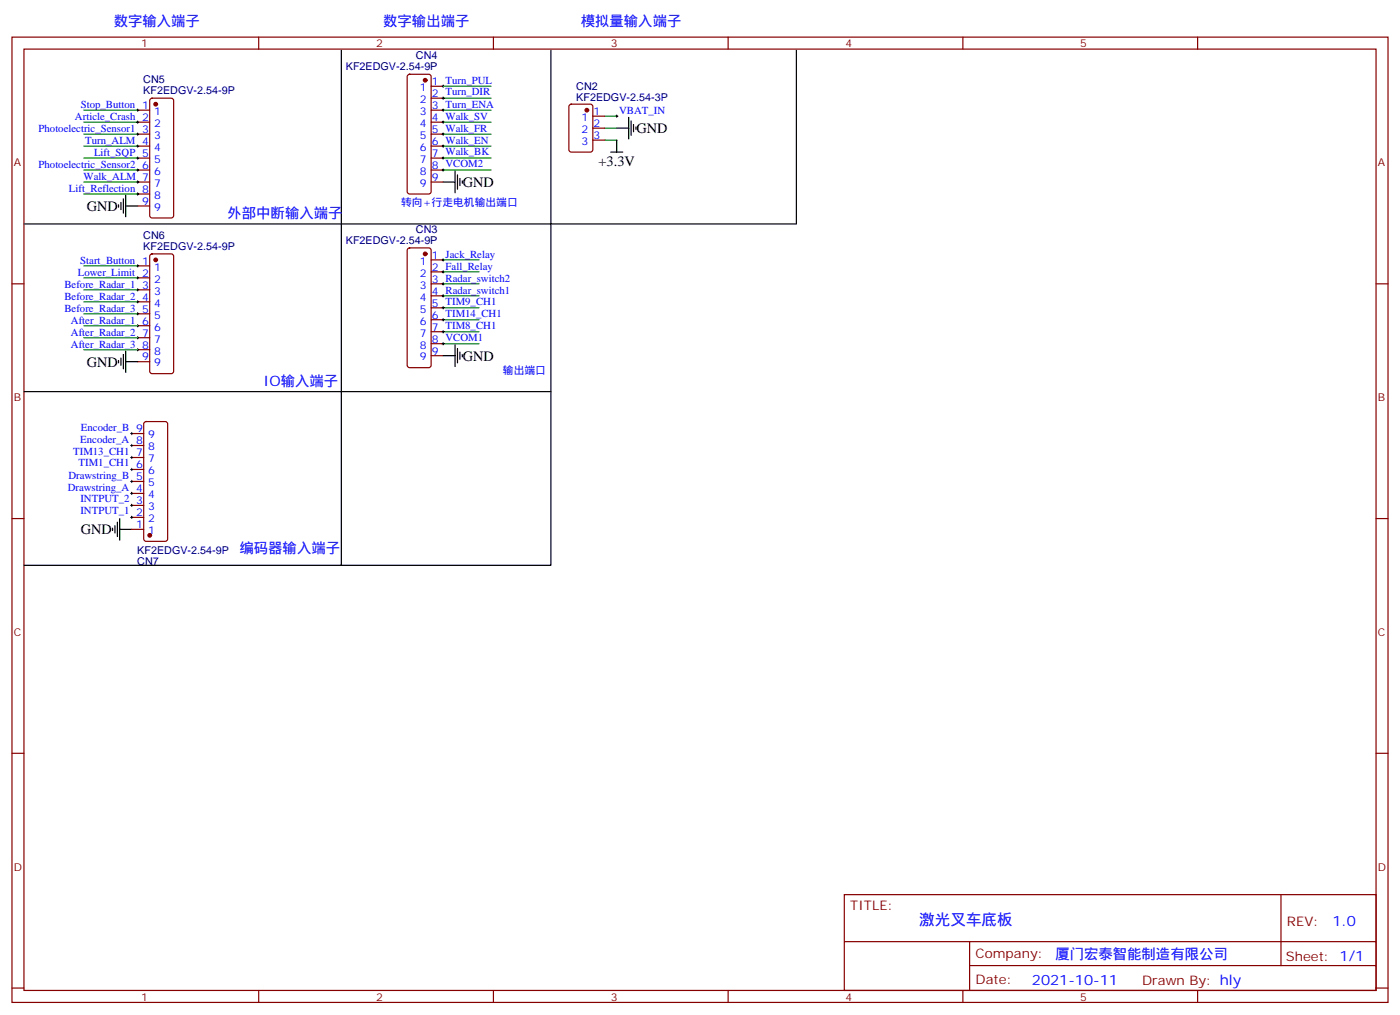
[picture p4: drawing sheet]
<svg xmlns="http://www.w3.org/2000/svg" width="412mm" height="299mm" viewBox="0 0 412 299" stroke-linecap="round" stroke-linejoin="round" font-family="sans-serif">
<g fill="none" stroke="#870000" stroke-width=".35">
<path d="M3.5 10.9h405.4v284.4h-405.4zM7.1 14.5h398.2v277.2h-398.2zM76.2 10.9v3.6M145.3 10.9v3.6M214.5 10.9v3.6M283.6 10.9v3.6M352.8 10.9v3.6M40.6 32.5h3.5M40.6 36h3.5M40.6 39.5h3.5M44.3 29.1l.5-.2h5.6l.5 .2 .3 .5v33.9l-.3 .5-.5 .2h-5.6l-.5-.2-.2-.5v-33.9zM120.2 22.1l.4-.2h5.7l.5 .2 .2 .5v33.8l-.2 .5-.5 .2h-5.7l-.4-.2-.3-.5v-33.8z"/>
<path d="M127 25.4h3.5M127 28.9h3.5M127 32.5h3.5M127 36h3.5M127 39.5h3.5M167.8 30.9l.5-.2h5.6l.7 .4v13l-.4 .6-5.9 .1-.7-.5v-12.9zM174.6 34.2h3.6M174.6 37.7h3.6M40.6 43h3.5M40.6 46.6h3.5M40.6 50.1h3.5M40.6 53.6h3.5"/>
<path d="M40.6 57.1h3.5M127 43h3.5M127 46.6h3.5M127 50.1h3.5M127 53.6h3.5M174.6 41.3h3.6M40.6 60.7h3.5M40.6 78.3h3.5M44.3 75l.5-.2h5.6l.5 .2 .3 .5v33.9l-.3 .5-.5 .2h-5.6l-.5-.3-.2-.4v-33.9zM120.2 73.2l.4-.2h5.7l.5 .2 .2 .5v33.9l-.2 .5-.5 .2h-5.7l-.4-.2-.3-.5v-33.9zM127 76.6h3.5M3.5 83.6h3.6"/>
<path d="M40.6 81.8h3.5M40.6 85.4h3.5M40.6 88.9h3.5M40.6 92.4h3.5M40.6 96h3.5M40.6 99.5h3.5M127 83.6h3.5M127 80.1h3.5M127 87.1h3.5M127 90.7h3.5M127 94.2h3.5M127 97.7h3.5"/>
<path d="M405.3 83.6h3.6M40.6 103h3.5M40.6 106.5h3.5M127 101.2h3.5M127 104.8h3.5M38.8 138.3h3.5M38.8 134.8h3.5M38.8 131.2h3.5M38.8 127.7h3.5M42.6 124.4l.4-.2h5.7l.5 .2 .2 .5v33.8l-.2 .5-.5 .3h-5.7l-.5-.3-.2-.5v-33.8zM3.5 152.8h3.6M38.8 155.9h3.5"/>
<path d="M38.8 152.4h3.5M38.8 148.9h3.5M38.8 145.3h3.5M38.8 141.8h3.5M405.3 152.8h3.6M3.5 221.9h3.6M405.3 221.9h3.6M248.7 263.5h156.6v28.2h-156.6zM248.7 277.4h156.5M285.6 277.4v14.1M377.3 263.5v20.9M3.5 291h3.6"/>
<path d="M76.2 291.7v3.6M145.3 291.7v3.6M214.5 291.7v3.6M283.6 291.7v3.6M285.6 284.4h119.6M352.8 291.7v3.6M405.3 291h3.6"/>
</g>
<g fill="#870000" stroke="#870000" stroke-width=".35">
<circle cx="125.2" cy="23.6" r=".53"/>
<circle cx="125.2" cy="74.8" r=".53"/>
<circle cx="45.9" cy="30.7" r=".53"/>
<circle cx="45.9" cy="76.6" r=".53"/>
<circle cx="44.1" cy="157.7" r=".53"/>
<circle cx="172.9" cy="32.5" r=".53"/>
</g>
<g fill="none" stroke="#000" stroke-width=".29">
<path d="M40.2 32.5h.7M40.2 39.5h.7M40.2 36h.7M40.6 32.1v.7M40.6 35.6v.7M40.6 39.2v.7M130.2 25.4h.7M130.2 28.9h.7M130.2 32.5h.7M130.2 39.5h.7M130.2 36h.7M130.5 25v.8"/>
<path d="M130.5 28.6v.7M130.5 32.1v.7M130.5 35.6v.7M130.5 39.2v.7M181.3 34.2h.7M181.7 33.9v.7M40.2 43h.7M40.2 46.6h.7M40.2 50.1h.7M40.2 57.1h.7M40.2 53.6h.7M40.6 42.7v.7"/>
<path d="M40.6 46.2v.7M40.6 49.7v.7M40.6 53.3v.7M40.6 56.8v.7M130.2 43h.7M130.2 46.6h.7M130.2 50.1h.7M130.5 42.7v.7M130.5 46.2v.7M130.5 49.7v.7M40.2 78.3h.7M40.6 78v.7"/>
<path d="M130.2 76.6h.7M130.5 76.2v.7M130.5 79.7v.7M40.2 81.8h.7M40.2 85.4h.7M40.2 88.9h.7M40.2 92.4h.7M40.2 96h.7M40.2 99.5h.7M40.6 81.5v.7M40.6 85v.7M40.6 88.5v.8"/>
<path d="M40.6 92.1v.7M40.6 95.6v.7M40.6 99.1v.7M130.2 80.1h.7M130.2 90.7h.7M130.2 94.2h.7M130.2 97.7h.7M130.2 83.6h.7M130.2 87.1h.7M130.5 83.3v.7M130.5 86.8v.7M130.5 90.3v.7"/>
<path d="M130.5 93.8v.7M130.5 97.4v.7M40.2 103h.7M40.6 102.7v.7M130.2 101.2h.7M130.5 100.9v.7M38.5 127.7h.7M38.5 131.2h.7M38.5 134.8h.7M38.5 138.3h.7M38.8 127.4v.7M38.8 130.9v.7"/>
<path d="M38.8 134.4v.7M38.8 137.9v.7M38.5 141.8h.7M38.5 145.3h.7M38.5 148.9h.7M38.5 152.4h.7M38.8 141.5v.7M38.8 145v.7M38.8 148.5v.7M38.8 152v.8"/>
</g>
<g fill="none" stroke="#008700" stroke-width=".35">
<path d="M24.7 32.5h15.9M24.7 36h15.9M24.7 39.5h15.9M130.5 25.4h14.1M130.5 28.9h14.1M130.5 32.5h14.1M130.5 36h14.1M130.5 39.5h14.1M178.2 37.7h3.5M178.2 34.2h3.5M24.7 43h15.9M24.7 46.6h15.9"/>
<path d="M24.7 50.1h15.9M24.7 53.6h15.9M24.7 57.1h15.9M130.5 43h14.1M130.5 46.6h14.1M130.5 50.1h14.1M178.2 41.3h3.5M24.7 78.3h15.9M130.5 76.6h10.6M24.7 81.8h15.9M24.7 85.4h15.9M24.7 88.9h15.9"/>
<path d="M24.7 92.4h15.9M24.7 96h15.9M24.7 99.5h15.9M130.5 80.1h10.6M130.5 83.6h10.6M130.5 87.1h10.6M130.5 90.7h10.6M130.5 94.2h10.6M130.5 97.7h10.6M24.7 103h15.9M130.5 101.2h10.6"/>
</g>
<g fill="none" stroke="#000" stroke-width=".35">
<path d="M100.5 14.8v100.6h-93.4M162.3 14.8v151.7h-61.8M234.6 14.8v51.2h-227.5M181.7 37.7h3.5M185.2 34.6v6.3M185.9 35.6v4.3M186.6 36.7v2.1M187.3 37.4v.7M35.6 59.6v2.1M36.3 58.6v4.2M37 57.5v6.4M130.5 53.6h3.6"/>
<path d="M134.1 50.4v6.4M134.8 51.5v4.2M135.5 52.6v2.1M136.2 53.3v.7M179.9 44.8h3.5M181.7 41.3v3.5M34.9 60.3v.7M37 60.7h3.6M34.9 106.2v.7M35.6 105.5v2.1M36.3 104.4v4.3M37 103.4v6.3"/>
<path d="M37 106.5h3.6M130.5 104.8h3.6M134.1 101.6v6.3M134.8 102.7v4.2M135.5 103.7v2.1M136.2 104.4v.7M162.3 115.4h-61.8v51.1h-93.4M33.2 155.6v.7M33.9 154.9v2.1M34.6 153.8v4.2M35.3 155.9h3.5M35.3 152.8v6.3"/>
</g>
<text font-size="4.6" fill="#00f" x="270.8" y="272.6">激光叉车底板</text>
<g font-size="4.2" fill="#00f">
<text x="33.5" y="7.8">数字输入端子</text>
<text x="112.9" y="7.8">数字输出端子</text>
<text x="171.1" y="7.8">模拟量输入端子</text>
<text x="67" y="64.2">外部中断输入端子</text>
<text x="77.6" y="113.6">IO输入端子</text>
<text x="70.6" y="163">编码器输入端子</text>
<text x="392.5" y="272.8">1.0</text>
<text x="310.9" y="282.3">厦门宏泰智能制造有限公司</text>
<text x="304" y="290.2">2021-10-11</text>
</g>
<g font-size="4.2">
<text x="187.5" y="39.2">GND</text>
<text x="176.3" y="48.8">+3.3V</text>
<text x="136.3" y="55.1">GND</text>
<text x="25.6" y="62.1">GND</text>
<text x="25.6" y="108">GND</text>
<text x="136.3" y="106.2">GND</text>
<text x="23.8" y="157.4">GND</text>
</g>
<g font-size="3.9" fill="#800">
<text x="250.5" y="268.1">TITLE:</text>
<text x="379.1" y="272.8">REV:</text>
<text x="287.4" y="282.3">Company:</text>
<text x="378.7" y="282.9">Sheet: 1/1</text>
<text x="287.4" y="290">Date:</text>
<text x="336.4" y="290.1">Drawn By: hly</text>
</g>
<g font-size="3.2" fill="#800">
<text x="41.6" y="13.9">1</text>
<text x="110.8" y="13.9">2</text>
<text x="179.9" y="13.9">3</text>
<text x="249.1" y="13.9">4</text>
<text x="318.2" y="13.9">5</text>
<text x="4.1" y="49">A</text>
<text x="405.9" y="49">A</text>
<text x="4.1" y="118.2">B</text>
<text x="405.9" y="118.2">B</text>
<text x="4.1" y="187.3">C</text>
<text x="405.9" y="187.3">C</text>
<text x="4.1" y="256.5">D</text>
<text x="405.9" y="256.5">D</text>
<text x="41.6" y="294.7">1</text>
<text x="110.8" y="294.7">2</text>
<text x="179.9" y="294.7">3</text>
<text x="249.1" y="294.7">4</text>
<text x="318.2" y="294.7">5</text>
</g>
<g font-size="3.2" fill="#000080">
<text x="122.5" y="17.4">CN4</text>
<text x="101.9" y="20.6">KF2EDGV-2.54-9P</text>
<text x="42.2" y="27.7">KF2EDGV-2.54-9P</text>
<text x="42.2" y="24.5">CN5</text>
<text x="169.7" y="29.6">KF2EDGV-2.54-3P</text>
<text x="169.7" y="26.4">CN2</text>
<text x="42.2" y="70.4">CN6</text>
<text x="101.9" y="71.8">KF2EDGV-2.54-9P</text>
<text x="122.5" y="68.6">CN3</text>
<text x="42.2" y="73.6">KF2EDGV-2.54-9P</text>
<text x="40.5" y="163.2">KF2EDGV-2.54-9P</text>
<text x="40.5" y="166.4">CN7</text>
</g>
<g font-size="3.2" fill="#00f">
<text x="123.7" y="26.8">1</text>
<text x="127.2" y="25">1 Turn_PUL</text>
<text x="127.2" y="28.6">2 Turn_DIR</text>
<text x="22.1" y="35.3">Article_Crash 2</text>
<text x="23.8" y="31.8">Stop_Button 1</text>
<text x="45.4" y="33.9">1</text>
<text x="123.7" y="30.3">2</text>
<text x="123.7" y="33.9">3</text>
<text x="127.2" y="32.1">3 Turn_ENA</text>
<text x="127.2" y="35.6">4 Walk_SV</text>
<text x="171.3" y="35.6">1</text>
<text x="174.8" y="33.9">1</text>
<text x="182.4" y="33.6">VBAT_IN</text>
<text x="11.4" y="38.9">Photoelectric_Sensor1</text>
<text x="41.9" y="39.2">3</text>
<text x="45.4" y="37.4">2</text>
<text x="45.4" y="40.9">3</text>
<text x="123.7" y="37.4">4</text>
<text x="123.7" y="40.9">5</text>
<text x="127.2" y="39.2">5 Walk_FR</text>
<text x="171.3" y="39.2">2</text>
<text x="174.8" y="37.4">2</text>
<text x="174.8" y="40.9">3</text>
<text x="25.1" y="42.6">Turn_ALM 4</text>
<text x="27.7" y="45.9">Lift_SQP 5</text>
<text x="45.4" y="44.4">4</text>
<text x="45.4" y="48">5</text>
<text x="123.7" y="44.4">6</text>
<text x="123.7" y="48">7</text>
<text x="127.2" y="42.7">6 Walk_EN</text>
<text x="127.2" y="46.2">7 Walk_BK</text>
<text x="171.3" y="42.7">3</text>
<text x="11.4" y="49.4">Photoelectric_Sensor2</text>
<text x="24.6" y="53">Walk_ALM 7</text>
<text x="41.9" y="49.7">6</text>
<text x="45.4" y="51.5">6</text>
<text x="123.7" y="51.5">8</text>
<text x="127.2" y="49.7">8 VCOM2</text>
<text x="127.2" y="53.3">9</text>
<text x="20.3" y="56.5">Lift_Reflection 8</text>
<text x="45.4" y="55">7</text>
<text x="45.4" y="58.6">8</text>
<text x="123.7" y="55">9</text>
<text x="41.9" y="60.3">9</text>
<text x="45.4" y="62.1">9</text>
<text x="118.2" y="60.7">转向+行走电机输出端口</text>
<text x="23.6" y="77.7">Start_Button 1</text>
<text x="123.7" y="78">1</text>
<text x="127.2" y="76.2">1 Jack_Relay</text>
<text x="22.9" y="81.2">Lower_Limit 2</text>
<text x="45.4" y="79.7">1</text>
<text x="45.4" y="83.3">2</text>
<text x="123.7" y="81.5">2</text>
<text x="127.2" y="79.7">2 Fall_Relay</text>
<text x="127.2" y="83.3">3 Radar_switch2</text>
<text x="19" y="84.7">Before_Radar_1</text>
<text x="19" y="88.3">Before_Radar_2</text>
<text x="41.9" y="85">3</text>
<text x="41.9" y="88.5">4</text>
<text x="45.4" y="86.8">3</text>
<text x="123.7" y="85">3</text>
<text x="123.7" y="88.5">4</text>
<text x="127.2" y="86.8">4 Radar_switch1</text>
<text x="19" y="91.8">Before_Radar_3</text>
<text x="20.9" y="95.3">After_Radar_1</text>
<text x="41.9" y="92.1">5</text>
<text x="41.9" y="95.6">6</text>
<text x="45.4" y="90.3">4</text>
<text x="45.4" y="93.8">5</text>
<text x="123.7" y="92.1">5</text>
<text x="123.7" y="95.6">6</text>
<text x="127.2" y="90.3">5 TIM9_CH1</text>
<text x="127.2" y="93.8">6 TIM14_CH1</text>
<text x="20.9" y="98.8">After_Radar_2</text>
<text x="41.9" y="99.1">7</text>
<text x="45.4" y="97.4">6</text>
<text x="45.4" y="100.9">7</text>
<text x="123.7" y="99.1">7</text>
<text x="127.2" y="97.4">7 TIM8_CH1</text>
<text x="127.2" y="100.9">8 VCOM1</text>
<text x="20.9" y="102.4">After_Radar_3</text>
<text x="41.9" y="102.7">8</text>
<text x="41.9" y="106.2">9</text>
<text x="45.4" y="104.4">8</text>
<text x="45.4" y="107.9">9</text>
<text x="123.7" y="102.7">8</text>
<text x="123.7" y="106.2">9</text>
<text x="127.2" y="104.4">9</text>
<text x="148.2" y="110.1">输出端口</text>
<text x="23.7" y="130.6">Encoder_A 8</text>
<text x="23.9" y="127.1">Encoder_B 9</text>
<text x="43.6" y="129.1">9</text>
<text x="21.6" y="133.9">TIM13_CH1</text>
<text x="23.1" y="137.4">TIM1_CH1</text>
<text x="40.1" y="137.9">6</text>
<text x="40.1" y="134.4">7</text>
<text x="43.6" y="136.2">7</text>
<text x="43.6" y="132.6">8</text>
<text x="20.1" y="141.2">Drawstring_B 5</text>
<text x="43.6" y="143.2">5</text>
<text x="43.6" y="139.7">6</text>
<text x="19.9" y="144.7">Drawstring_A 4</text>
<text x="23.7" y="148">INTPUT_2</text>
<text x="40.1" y="148.5">3</text>
<text x="43.6" y="146.8">4</text>
<text x="23.7" y="151.5">INTPUT_1</text>
<text x="40.1" y="155.6">1</text>
<text x="40.1" y="152">2</text>
<text x="43.6" y="153.8">2</text>
<text x="43.6" y="150.3">3</text>
<text x="43.6" y="157.3">1</text>
</g>
</svg>
